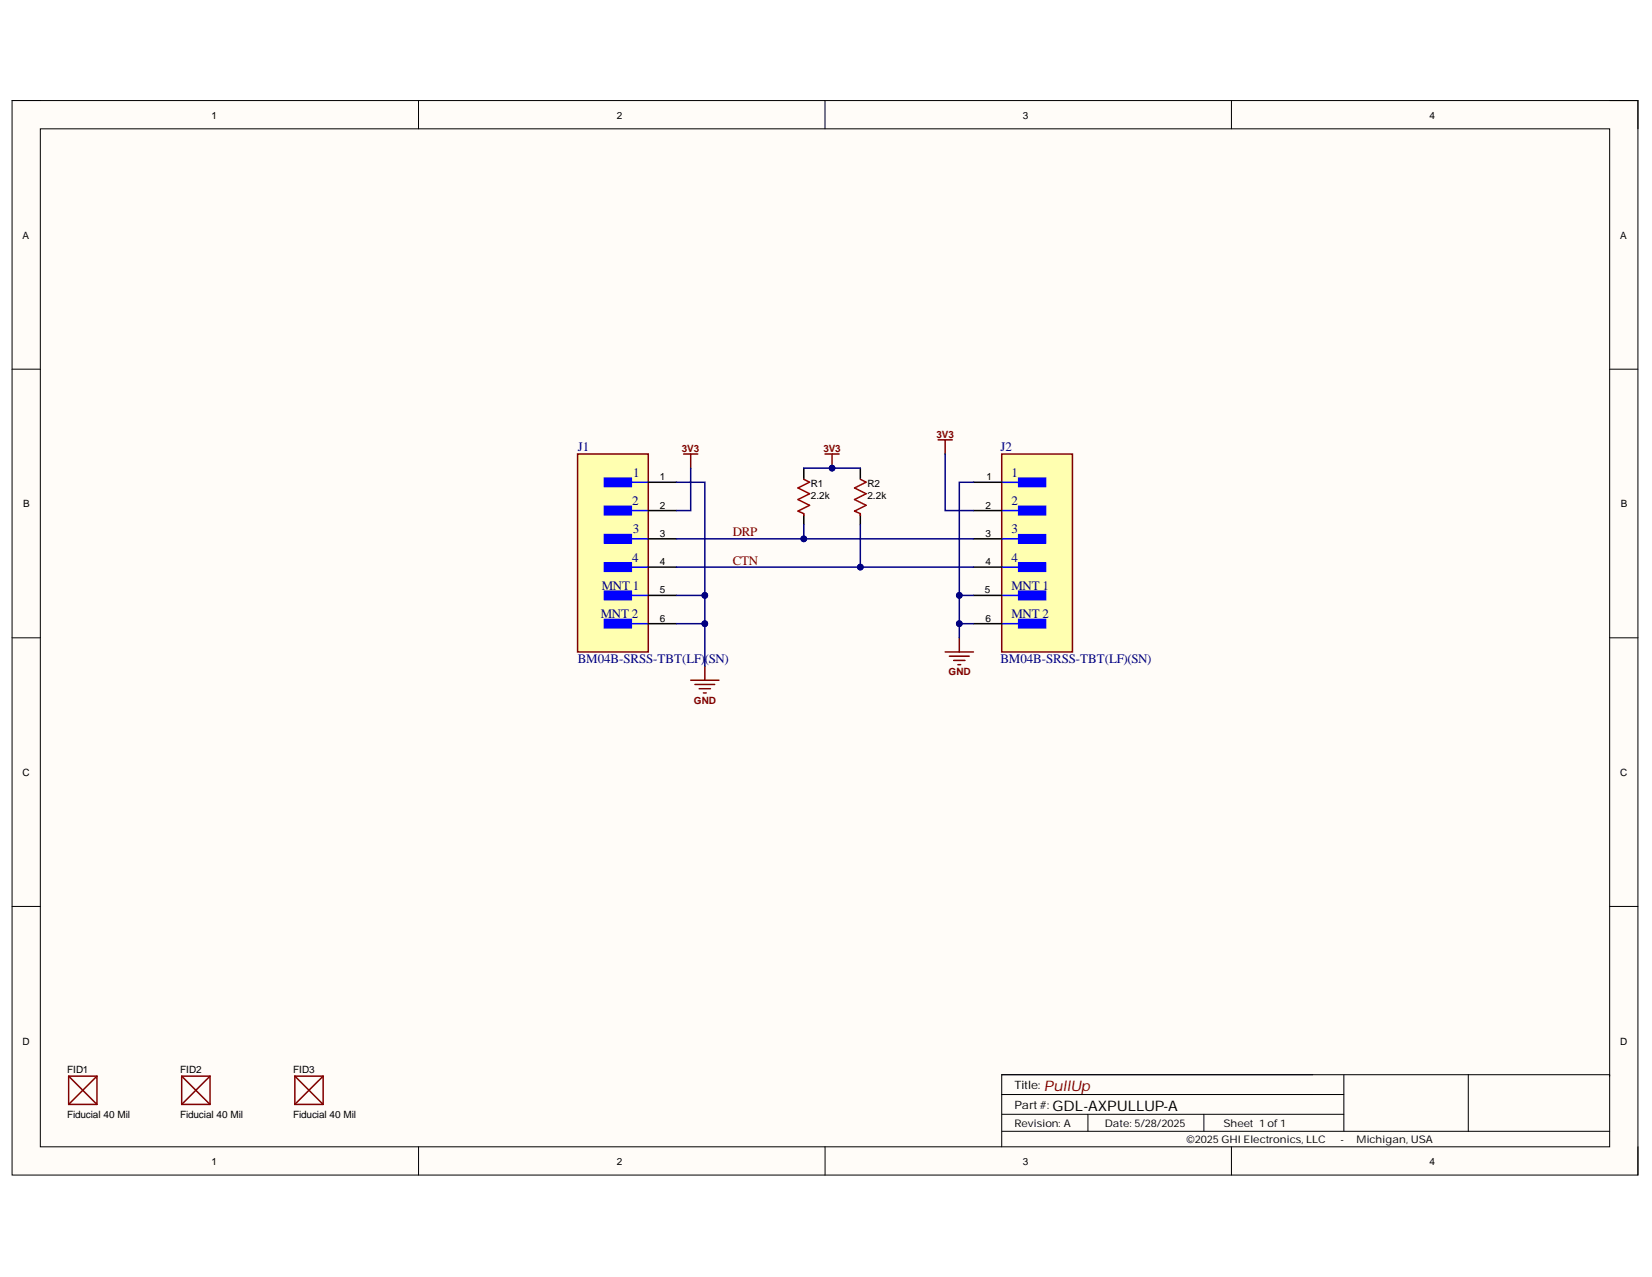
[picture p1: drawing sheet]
<svg xmlns="http://www.w3.org/2000/svg" width="279mm" height="216mm" viewBox="0 0 279 216" stroke-linecap="round" stroke-linejoin="round" font-family="sans-serif">
<path d="M2 17h275v181.7h-275z" fill-rule="evenodd" fill="#fffcf8"/>
<path d="M2 17h275v181.7h-275z" fill="none" stroke="#000" stroke-width=".17"/>
<path d="M6.8 21.8h265.4v172.1h-265.4z" fill-rule="evenodd" fill="#fffcf8"/>
<g fill="none" stroke="#000" stroke-width=".17">
<path d="M2 17h4.8M70.8 17v4.8M139.5 17v4.8M208.3 17v4.8M272.2 17h4.8v4.8M6.8 21.8h265.4v172.1h-265.4zM2 62.4h4.8M272.2 62.4h4.8M2 107.8h4.8M272.2 107.8h4.8M2 153.3h4.8M272.2 153.3h4.8"/>
<path d="M70.8 193.9v4.8M139.5 193.9v4.8M169.4 188.4h57.9M169.4 191.3h102.8M169.4 185.1h57.9M184 188.4v2.9M203.6 188.4v2.9M208.3 193.9v4.8M227.3 181.7v9.6M248.3 181.7v9.6M272.2 181.9v-.2h-102.8v12.2M277 193.9v4.8"/>
</g>
<g fill="none" stroke="#800000" stroke-width=".25">
<path d="M11.6 181.9v4.8M11.6 181.9h4.8M11.6 186.7h4.8M11.6 181.9l4.8 4.8M16.4 181.9v4.8M16.4 181.9l-4.8 4.8M30.7 181.9h4.8M30.7 186.7h4.8M30.7 181.9v4.8M30.7 181.9l4.8 4.8M35.5 181.9v4.8M35.5 181.9l-4.8 4.8"/>
<path d="M49.9 181.9h4.8M49.9 186.7h4.8M49.9 181.9v4.8M49.9 181.9l4.8 4.8M54.7 181.9v4.8M54.7 181.9l-4.8 4.8"/>
</g>
<path d="M97.7 76.8h11.9v33.4h-11.9z" fill-rule="evenodd" fill="#ffffb0"/>
<path d="M97.7 76.8h11.9v33.4h-11.9z" fill="none" stroke="#800000" stroke-width=".25"/>
<path d="M102.2 80.8h4.6v1.5h-4.6z" fill-rule="evenodd" fill="#00f"/>
<path d="M102.2 80.8h4.6v1.5h-4.6zM104.4 81.5h5.2" fill="none" stroke="#00f" stroke-width=".25"/>
<path d="M102.2 85.6h4.6v1.4h-4.6z" fill-rule="evenodd" fill="#00f"/>
<path d="M102.2 85.6h4.6v1.4h-4.6zM104.4 86.3h5.2" fill="none" stroke="#00f" stroke-width=".25"/>
<path d="M102.2 90.4h4.6v1.4h-4.6z" fill-rule="evenodd" fill="#00f"/>
<path d="M102.2 90.4h4.6v1.4h-4.6zM104.4 91.1h5.2" fill="none" stroke="#00f" stroke-width=".25"/>
<path d="M102.2 95.2h4.6v1.4h-4.6z" fill-rule="evenodd" fill="#00f"/>
<path d="M102.2 95.2h4.6v1.4h-4.6zM104.4 95.9h5.2" fill="none" stroke="#00f" stroke-width=".25"/>
<path d="M102.2 99.9h4.6v1.5h-4.6z" fill-rule="evenodd" fill="#00f"/>
<path d="M102.2 99.9h4.6v1.5h-4.6zM104.4 100.7h5.2" fill="none" stroke="#00f" stroke-width=".25"/>
<path d="M102.2 104.7h4.6v1.5h-4.6z" fill-rule="evenodd" fill="#00f"/>
<path d="M102.2 104.7h4.6v1.5h-4.6zM104.4 105.4h5.2" fill="none" stroke="#00f" stroke-width=".25"/>
<path d="M109.6 81.5h4.8M109.6 86.3h4.8M109.6 91.1h4.8M109.6 95.9h4.8M109.6 100.7h4.8M109.6 105.4h4.8" fill="none" stroke="#000" stroke-width=".25"/>
<path d="M169.4 76.8h12v33.4h-12z" fill-rule="evenodd" fill="#ffffb0"/>
<path d="M169.4 76.8h12v33.4h-12z" fill="none" stroke="#800000" stroke-width=".25"/>
<path d="M172.3 80.8h4.5v1.5h-4.5z" fill-rule="evenodd" fill="#00f"/>
<path d="M169.4 81.5h5.3M172.3 80.8h4.5v1.5h-4.5z" fill="none" stroke="#00f" stroke-width=".25"/>
<path d="M172.3 85.6h4.5v1.4h-4.5z" fill-rule="evenodd" fill="#00f"/>
<path d="M169.4 86.3h5.3M172.3 85.6h4.5v1.4h-4.5z" fill="none" stroke="#00f" stroke-width=".25"/>
<path d="M172.3 90.4h4.5v1.4h-4.5z" fill-rule="evenodd" fill="#00f"/>
<path d="M169.4 91.1h5.3M172.3 90.4h4.5v1.4h-4.5z" fill="none" stroke="#00f" stroke-width=".25"/>
<path d="M172.3 95.2h4.5v1.4h-4.5z" fill-rule="evenodd" fill="#00f"/>
<path d="M169.4 95.9h5.3M172.3 95.2h4.5v1.4h-4.5z" fill="none" stroke="#00f" stroke-width=".25"/>
<path d="M172.3 99.9h4.5v1.5h-4.5z" fill-rule="evenodd" fill="#00f"/>
<path d="M172.3 99.9h4.5v1.5h-4.5zM169.4 100.7h5.3" fill="none" stroke="#00f" stroke-width=".25"/>
<path d="M172.3 104.7h4.5v1.5h-4.5z" fill-rule="evenodd" fill="#00f"/>
<path d="M169.4 105.4h5.3M172.3 104.7h4.5v1.5h-4.5z" fill="none" stroke="#00f" stroke-width=".25"/>
<path d="M135.9 79.1v1.8M145.5 79.1v1.8M135.9 87v1.7M145.5 87v1.7M164.6 81.5h4.8M164.6 86.3h4.8M164.6 91.1h4.8M164.6 95.9h4.8M164.6 100.7h4.8M164.6 105.4h4.8" fill="none" stroke="#000" stroke-width=".25"/>
<g fill="none" stroke="#800000" stroke-width=".25">
<path d="M115.6 76.8h2.4M116.8 76.8v2.3M139.5 76.8h2.4M140.7 76.8v2.3M158.7 74.4h2.4M159.9 74.4v2.4M116.8 115h4.8M117.5 115.7h3.4M118.2 116.4h2M119 117.2h.4M119.2 112.6v2.4M159.9 110.2h4.7"/>
<path d="M160.6 110.9h3.3M161.3 111.7h1.9M162 112.4h.5M162.2 107.8v2.4"/>
</g>
<path d="M135.9 81l1 .5-1.9 1 1.9 1-1.9 1 1.9 .9-1.9 1 .9 .4v.3M145.5 81l1 .5-2 1 2 1-2 1 2 .9-2 1 1 .4v.3" fill="none" stroke="#980000" stroke-width=".25"/>
<circle cx="140.7" cy="79.2" r=".48" fill="#000080"/>
<circle cx="140.7" cy="79.2" r=".48" fill="none" stroke="#000080" stroke-width=".17"/>
<path d="M159.9 76.8v9.5h4.7M162.2 100.7h2.4" fill="none" stroke="#000080" stroke-width=".25"/>
<circle cx="162.2" cy="100.7" r=".48" fill="#000080"/>
<circle cx="162.2" cy="100.7" r=".48" fill="none" stroke="#000080" stroke-width=".17"/>
<path d="M162.2 105.4h2.4" fill="none" stroke="#000080" stroke-width=".25"/>
<circle cx="162.2" cy="105.4" r=".48" fill="#000080"/>
<circle cx="162.2" cy="105.4" r=".48" fill="none" stroke="#000080" stroke-width=".17"/>
<path d="M114.4 105.4h4.8" fill="none" stroke="#000080" stroke-width=".25"/>
<circle cx="119.2" cy="105.4" r=".48" fill="#000080"/>
<circle cx="119.2" cy="105.4" r=".48" fill="none" stroke="#000080" stroke-width=".17"/>
<path d="M114.4 100.7h4.8" fill="none" stroke="#000080" stroke-width=".25"/>
<circle cx="119.2" cy="100.7" r=".48" fill="#000080"/>
<circle cx="119.2" cy="100.7" r=".48" fill="none" stroke="#000080" stroke-width=".17"/>
<path d="M116.8 79.1v7.2h-2.4M114.4 81.5h4.8v31.1" fill="none" stroke="#000080" stroke-width=".25"/>
<circle cx="119.2" cy="100.7" r=".48" fill="#000080"/>
<circle cx="119.2" cy="100.7" r=".48" fill="none" stroke="#000080" stroke-width=".17"/>
<circle cx="119.2" cy="105.4" r=".48" fill="#000080"/>
<circle cx="119.2" cy="105.4" r=".48" fill="none" stroke="#000080" stroke-width=".17"/>
<path d="M164.6 81.5h-2.4v26.3" fill="none" stroke="#000080" stroke-width=".25"/>
<circle cx="162.2" cy="100.7" r=".48" fill="#000080"/>
<circle cx="162.2" cy="100.7" r=".48" fill="none" stroke="#000080" stroke-width=".17"/>
<circle cx="162.2" cy="105.4" r=".48" fill="#000080"/>
<circle cx="162.2" cy="105.4" r=".48" fill="none" stroke="#000080" stroke-width=".17"/>
<path d="M114.4 95.9h50.2" fill="none" stroke="#000080" stroke-width=".25"/>
<circle cx="145.5" cy="95.9" r=".48" fill="#000080"/>
<circle cx="145.5" cy="95.9" r=".48" fill="none" stroke="#000080" stroke-width=".17"/>
<path d="M114.4 91.1h50.2" fill="none" stroke="#000080" stroke-width=".25"/>
<circle cx="135.9" cy="91.1" r=".48" fill="#000080"/>
<circle cx="135.9" cy="91.1" r=".48" fill="none" stroke="#000080" stroke-width=".17"/>
<path d="M135.9 79.1h9.6" fill="none" stroke="#000080" stroke-width=".25"/>
<circle cx="140.7" cy="79.2" r=".48" fill="#000080"/>
<circle cx="140.7" cy="79.2" r=".48" fill="none" stroke="#000080" stroke-width=".17"/>
<path d="M135.9 88.7v2.4" fill="none" stroke="#000080" stroke-width=".25"/>
<circle cx="135.9" cy="91.1" r=".48" fill="#000080"/>
<circle cx="135.9" cy="91.1" r=".48" fill="none" stroke="#000080" stroke-width=".17"/>
<path d="M145.5 88.7v7.2" fill="none" stroke="#000080" stroke-width=".25"/>
<circle cx="145.5" cy="95.9" r=".48" fill="#000080"/>
<circle cx="145.5" cy="95.9" r=".48" fill="none" stroke="#000080" stroke-width=".17"/>
<text font-size="2.5" fill="#800000" x="176.6" y="184.4">PullUp</text>
<text font-size="2.5" x="178" y="187.8">GDL-AXPULLUP-A</text>
<g font-size="2.2" fill="#000080">
<text x="97.7" y="76.3">J1</text>
<text x="169.2" y="76.3">J2</text>
<text x="107.1" y="80.6">1</text>
<text x="171.1" y="80.6">1</text>
<text x="106.9" y="85.4">2</text>
<text x="171.1" y="85.4">2</text>
<text x="106.9" y="95">4</text>
<text x="107" y="90.2">3</text>
<text x="171.1" y="90.2">3</text>
<text x="171.1" y="95">4</text>
<text x="101.8" y="99.7">MNT 1</text>
<text x="171.1" y="99.7">MNT 1</text>
<text x="101.6" y="104.5">MNT 2</text>
<text x="171.1" y="104.5">MNT 2</text>
<text x="97.7" y="112.1">BM04B-SRSS-TBT(LF)</text>
<text x="119.2" y="112.1">(SN)</text>
<text x="169.2" y="112.1">BM04B-SRSS-TBT(LF)(SN)</text>
</g>
<g font-size="2.2" fill="#800000">
<text x="123.9" y="90.7">DRP</text>
<text x="123.9" y="95.5">CTN</text>
</g>
<g font-size="1.9">
<text x="171.6" y="184.1">Title:</text>
<text x="171.6" y="187.5">Part#:</text>
</g>
<g font-size="1.8">
<text x="171.6" y="190.5">Revision: A</text>
<text x="186.9" y="190.5">Date: 5/28/2025</text>
<text x="206.9" y="190.5">Sheet 1 of1</text>
<text x="200.7" y="193.3">©2025GHI Electronics, LLC</text>
<text x="226.7" y="193.3">-</text>
<text x="229.4" y="193.3">Michigan, USA</text>
</g>
<g font-size="1.7">
<text x="35.8" y="20">1</text>
<text x="104.3" y="20">2</text>
<text x="173" y="20">3</text>
<text x="241.8" y="20">4</text>
<text x="3.8" y="40.3">A</text>
<text x="274" y="40.3">A</text>
<text x="111.6" y="81.2">1</text>
<text x="137.1" y="82.4">R1</text>
<text x="146.7" y="82.4">R2</text>
<text x="166.8" y="81.2">1</text>
<text x="3.9" y="85.8">B</text>
<text x="111.6" y="86">2</text>
<text x="137.1" y="84.3">2.2k</text>
<text x="146.7" y="84.3">2.2k</text>
<text x="166.7" y="86">2</text>
<text x="274.1" y="85.8">B</text>
<text x="111.6" y="90.8">3</text>
<text x="111.6" y="95.6">4</text>
<text x="166.7" y="90.8">3</text>
<text x="166.7" y="95.6">4</text>
<text x="111.6" y="100.3">5</text>
<text x="166.6" y="100.3">5</text>
<text x="111.6" y="105.1">6</text>
<text x="166.7" y="105.1">6</text>
<text x="3.8" y="131.2">C</text>
<text x="274" y="131.2">C</text>
<text x="3.8" y="176.6">D</text>
<text x="274" y="176.6">D</text>
<text x="11.3" y="181.3">FID1</text>
<text x="30.5" y="181.3">FID2</text>
<text x="49.6" y="181.3">FID3</text>
<text x="11.3" y="189">Fiducial 40 Mil</text>
<text x="30.5" y="189">Fiducial 40 Mil</text>
<text x="49.6" y="189">Fiducial 40 Mil</text>
<text x="35.8" y="196.9">1</text>
<text x="104.3" y="196.9">2</text>
<text x="173" y="196.9">3</text>
<text x="241.8" y="196.9">4</text>
</g>
<g font-size="1.7" fill="#800000">
<text x="115.3" y="76.5">3V3</text>
<text x="139.2" y="76.5">3V3</text>
<text x="158.4" y="74">3V3</text>
<text x="117.3" y="119">GND</text>
<text x="160.4" y="114.2">GND</text>
</g>
</svg>
